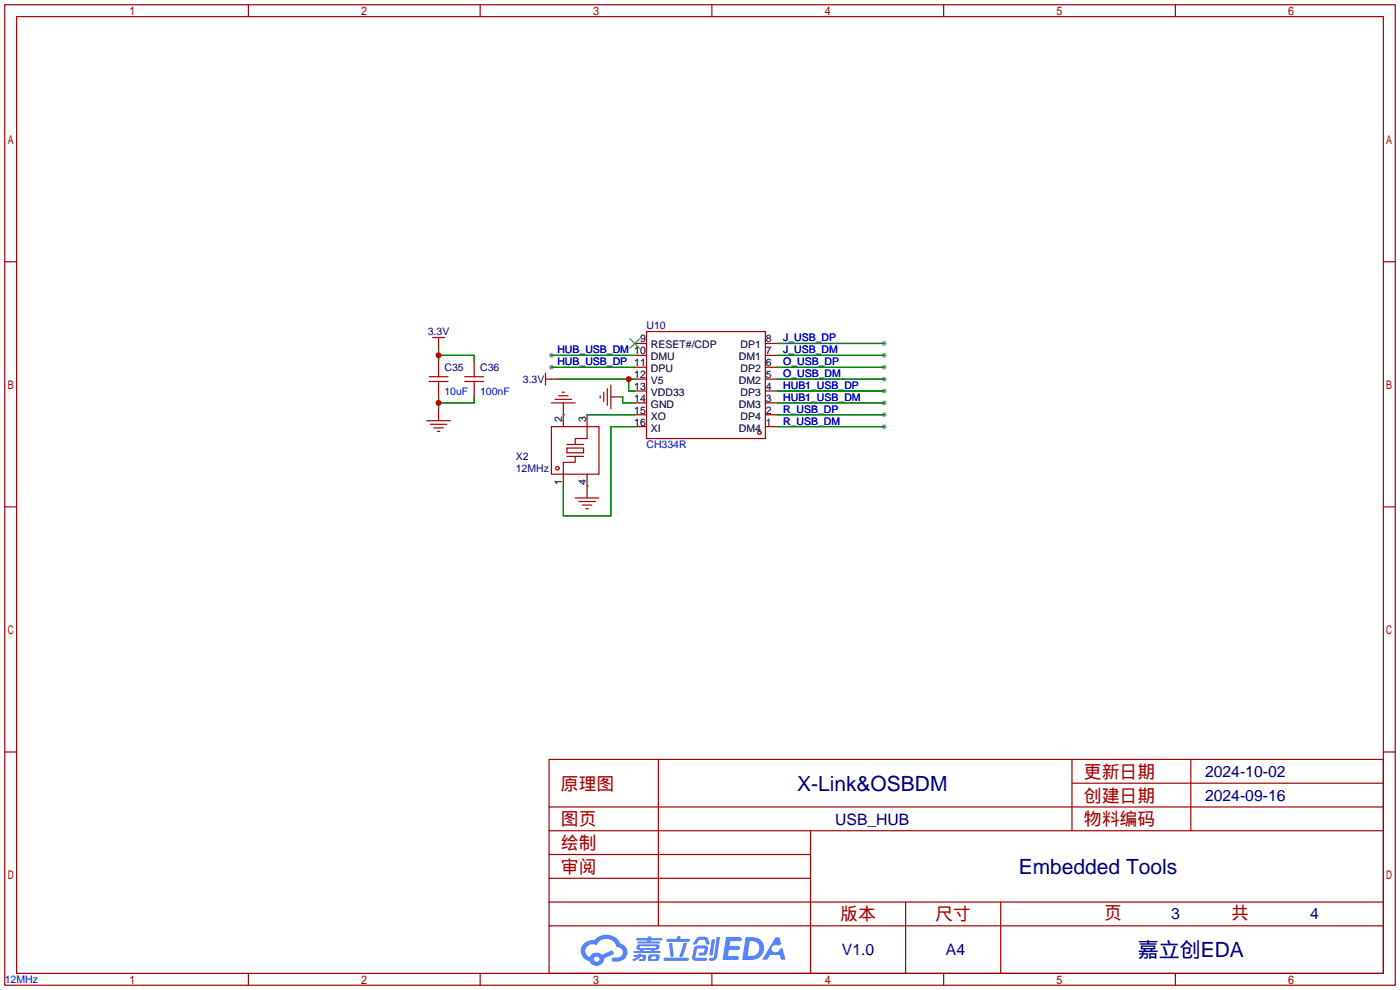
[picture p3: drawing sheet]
<svg xmlns="http://www.w3.org/2000/svg" width="299mm" height="212mm" viewBox="0 0 299 212" stroke-linecap="round" stroke-linejoin="round" font-family="sans-serif">
<g fill="#999">
<circle cx="189" cy="73.4" r=".51"/>
<circle cx="189" cy="75.9" r=".51"/>
<circle cx="189" cy="78.5" r=".51"/>
<circle cx="189" cy="81" r=".51"/>
<circle cx="189" cy="88.6" r=".51"/>
<circle cx="189" cy="91.2" r=".51"/>
<circle cx="189" cy="86.1" r=".51"/>
<circle cx="189" cy="83.6" r=".51"/>
<circle cx="117.9" cy="75.9" r=".51"/>
<circle cx="117.9" cy="78.5" r=".51"/>
</g>
<g fill="none" stroke="#a10000" stroke-width=".25">
<path d="M1 1h297.2v209.6h-297.2zM3.6 3.6h292.1v204.4h-292.1zM53.1 1v2.6M102.6 1v2.6M152.1 1v2.6M201.7 1v2.6M251.2 1v2.6M1 55.9h2.6M295.7 55.9h2.5M1 108.3h2.6M295.7 108.3h2.5M1 160.7h2.6"/>
<path d="M117.3 162.3h178.4v45.7h-178.4zM117.3 177.5h178.4M117.3 172.5h178.4M140.7 162.3v35.6M173.2 177.5v30.5M229.1 162.3v15.2M229.1 167.4h66.6M254.5 162.3v15.2M295.7 160.7h2.5M117.3 182.6h55.9M117.3 197.9h178.4M117.3 192.8h178.4"/>
<path d="M117.3 187.7h55.9M193.5 192.8v15.2M213.9 192.8v15.2M53.1 208v2.6M102.6 208v2.6M152.1 208v2.6M201.7 208v2.6M251.2 208v2.6"/>
</g>
<g fill="#5487ff">
<path d="M155.2 200.3h2.6a.48 .48 0 0 1 .7 .4 .48 .48 0 0 1-.6 .4h-1.8l-.2 1.1h1.9a.43 .43 0 0 1 .4 .4 .43 .43 0 0 1-.5 .4h-1.9l-.2 1.3h1.7a.45 .45 0 0 1 .5 .2 .45 .45 0 0 1-.1 .6h-3.3z"/>
<path d="M165.7 200.3h.9l.4 1.5-.8 .3a.84 .84 0 0 0-1.2 .3 .84 .84 0 0 0 .4 1.1 .84 .84 0 0 0 1.1-.4l.1-.2 .6-.3 .7 2.5h-1l-.2-1h-2.1l-.6 1h-1.1z"/>
<path d="M152.1 200.8h.7l-.5 3.1a.36 .36 0 0 1-.3 .3 .36 .36 0 0 1-.4-.3z"/>
<path d="M153.2 200.2h.7l-.6 4.3a1.13 1.13 0 0 1-1.8 .6l.2-.4h.7l.2-.2z"/>
<path d="M148.9 200.6l.6-.4h1a.77 .77 0 0 1 .9 .5l.3 1-.2 .2h-.5l-.3-.9-.2-.2-1 .1-.7 1-.6-.1-.1-.2z"/>
<path d="M148.4 202.4l.6-.3h1.7a.81 .81 0 0 1 .7 .5 .81 .81 0 0 1-.2 .8 .81 .81 0 0 1-.9 .8h-.7a.32 .32 0 0 1-.3-.3 .32 .32 0 0 1 .4-.3h.7l.2-.9-1.6 .1-.4 1.8 2.2 .1a.32 .32 0 0 1 .3 .4 .32 .32 0 0 1-.4 .2h-2.2l-.5-.3-.1-.5z"/>
<path d="M141.9 204.7h5a.33 .33 0 0 1 .3 .3 .33 .33 0 0 1-.3 .3h-4.9l-.2-.1z"/>
<path d="M146.1 201.5h.8l-.7 2a.98 .98 0 0 1-.7 1.1l-.3-.3z"/>
<path d="M143 201.6h.7l.3 2.5a.34 .34 0 0 1-.3 .4 .34 .34 0 0 1-.4-.3z"/>
<path d="M142.5 200.7h2.1l.3-.6h.6l-.1 .6h1.7a.32 .32 0 0 1 .4 .3 .32 .32 0 0 1-.4 .3h-4.5l-.2-.2z"/>
<path d="M135.5 204.1h.9l.1-.3h.6v.3h.8a.82 .82 0 0 1-.5 1.3h-.8v-.4l.7-.1 .1-.3a.68 .68 0 0 0-1 .4l-1.1 .4-.1-.4 .9-.5h-.7z"/>
<path d="M136 200.5h2.4l.1-.3h.7v.3h2.2l.2 .3-.2 .2h-2.3v.2h1.8l.2 .3-.2 .1h-4.5l-.1-.4h2l.1-.2h-2.3l-.1-.2z"/>
<path d="M159.4 200.3l-.8 4.9h1.7a2.5 2.5 0 0 0 3-2.5 2.5 2.5 0 0 0-3.1-2.4zM160.3 201.1a1.61 1.61 0 0 1 2 1.5 1.61 1.61 0 0 1-1.8 1.7h-.7z"/>
<path d="M136.2 202a.55 .55 0 0 0-.2 .8 .55 .55 0 0 0 .7 .2l.1 .3h-1.3v.3l5.4 .1 .3-.2-.2-.2h-1.2l.2-.3a.7 .7 0 0 0 .8-.3 .7 .7 0 0 0 0-.8l-4.2-.1zM136.8 202.3l3.3-.1 .1 .1-.2 .3h-3.2zM137.5 203h1.7l-.2 .3h-1.4z"/>
<path d="M138.6 204.2a1.05 1.05 0 0 0 0 1.2 2.91 2.91 0 0 0 2.2-.2 .98 .98 0 0 0 0-1.2h-1.6zM139.2 204.5l.9-.1 .1 .4-.2 .2-.8-.1z"/>
<path d="M124.9 201.6a2.23 2.23 0 0 0-.7 2.3 2.23 2.23 0 0 0 1.8 1.6 1.58 1.58 0 0 0 1.8 .9 1.58 1.58 0 0 0 1.3-1.5l2.2-1.1-.5-.7-2.1 1a1.65 1.65 0 0 0-2.7 .4 1.45 1.45 0 0 1-.8-1.9 1.45 1.45 0 0 1 2-.7l.3 .1a2.3 2.3 0 0 1 2.3-1.3 2.3 2.3 0 0 1 2 1.7 1.12 1.12 0 0 1 1.3 1 1.12 1.12 0 0 1-1.1 1.2h-.7a.45 .45 0 0 0-.6 .4 .45 .45 0 0 0 .5 .5 2.21 2.21 0 0 0 2.2-.5 2.21 2.21 0 0 0 .5-2.3 2.13 2.13 0 0 0-1.3-1.1 3.3 3.3 0 0 0-5.6-.7l-1.1 .1zM127 205a.57 .57 0 0 1 1.1 0 .57 .57 0 0 1-1.1 0z"/>
</g>
<g fill="none" stroke="#a10000" stroke-width=".25">
<path d="M92.5 72.1h2.5M93.7 72.1v1.3M93.7 79.8v.7M101.3 79.8v.7M116.6 79.8v2.5M138.2 70.9h25.4v22.8h-25.4zM91.2 89.9h5.1M91.7 81.5h4.1M91.7 80.5h4.1M91.9 90.7h3.6M92.7 91.4h2M93.5 92.2h.5"/>
<path d="M93.7 81.5v.8M99.3 81.5h4.1M99.3 80.5h4.1M101.3 81.5v.8M116.6 81h1.3M117.9 91.2h10.1v10.1h-10.1zM117.9 86.1h5M118.6 85.3h3.6M119.4 84.6h2M120.1 83.8h.5M121.2 95.8h3.5v1h-3.5zM121.2 97.5h3.5"/>
<path d="M121.2 95h3.5M122.9 97.5v1.3h-2.5v2.5M125.5 91.2v2.5h-2.6v1.3M128.3 84.6v.5M129 83.8v2.1M129.8 83.1v3.5M130.6 82.3v5.1M122.9 106.4h5.1M123.7 107.2h3.6M124.5 107.9h2M125.2 108.7h.5"/>
<circle cx="162.3" cy="92.5" r=".38"/>
<circle cx="119.1" cy="100.1" r=".38"/>
</g>
<g fill="none" stroke="#870000" stroke-width=".25">
<path d="M93.7 73.4v1.3M93.7 77.2v2.6M101.3 77.2v2.6M135.6 78.5h2.6M135.6 75.9h2.6M135.6 73.4h2.6M163.6 78.5h2.5M163.6 75.9h2.5M163.6 73.4h2.5M93.7 82.3v2.5M93.7 87.4v2.5M101.3 82.3v2.5"/>
<path d="M117.9 81h1.2M120.4 86.1v5.1M125.5 88.6v2.6M130.6 84.8h2.5M135.6 91.2h2.6M135.6 88.6h2.6M135.6 86.1h2.6M135.6 83.6h2.6M135.6 81h2.6M163.6 91.2h2.5M163.6 88.6h2.5M163.6 86.1h2.5"/>
<path d="M163.6 83.6h2.5M163.6 81h2.5M120.4 101.3v2.6M125.5 101.3v5.1"/>
</g>
<path d="M134.6 72.4l2.1 2M136.7 72.4l-2.1 2" fill="none" stroke="#3c3" stroke-width=".25"/>
<g fill="none" stroke="#008700" stroke-width=".25">
<path d="M93.7 74.7v2.5M93.7 75.9h7.6v1.3M117.9 75.9h17.7M117.9 78.5h17.7M166.1 75.9h22.9M166.1 73.4h22.9M166.1 78.5h22.9M93.7 84.8v2.6M101.3 84.8v1.3h-7.6M119.1 81h16.5M120.4 88.6h.1M125.5 88.6h10.1"/>
<path d="M133.1 84.8v1.3h2.5M134.4 81v2.6h1.2M135.6 91.2h-5v19h-10.2v-6.3M166.1 81h22.9M166.1 83.6h22.9M166.1 86.1h22.9M166.1 88.6h22.9M166.1 91.2h22.9M125.5 103.9h.1"/>
</g>
<g fill="#c00">
<circle cx="134.4" cy="81" r=".63"/>
<circle cx="93.7" cy="86.1" r=".63"/>
<circle cx="93.7" cy="75.9" r=".63"/>
</g>
<g font-size="4.5" fill="#000080">
<text x="170.4" y="169">X-Link&amp;OSBDM</text>
<text x="217.8" y="186.8">Embedded Tools</text>
<text x="243.2" y="204.6">嘉立创EDA</text>
</g>
<g font-size="3.8" fill="#a00000">
<text x="231.6" y="166.2">更新日期</text>
<text x="119.9" y="168.8">原理图</text>
<text x="231.6" y="171.3">创建日期</text>
<text x="119.9" y="176.4">图页</text>
<text x="231.6" y="176.4">物料编码</text>
<text x="119.9" y="181.5">绘制</text>
<text x="119.9" y="186.6">审阅</text>
<text x="179.6" y="196.7">版本</text>
<text x="199.9" y="196.7">尺寸</text>
<text x="236" y="196.5">页</text>
<text x="263.1" y="196.5">共</text>
</g>
<g font-size="3.4" fill="#000080">
<text x="257.6" y="166.1">2024-10-02</text>
<text x="257.6" y="171.2">2024-09-16</text>
<text x="178.5" y="176.2">USB_HUB</text>
<text x="250.3" y="196.3">3</text>
<text x="280" y="196.3">4</text>
<text x="179.9" y="204.2">V1.0</text>
<text x="202.2" y="204.2">A4</text>
</g>
<g font-size="2.2" fill="#000080">
<text x="91.4" y="71.7">3.3V</text>
<text x="138.2" y="70.4">U10</text>
<text x="95" y="79.3">C35</text>
<text x="102.6" y="79.3">C36</text>
<text x="111.7" y="81.8">3.3V</text>
<text x="110.2" y="100.9">12MHz</text>
<text x="110.2" y="98.4">X2</text>
</g>
<g font-size="2.2" fill="#00f">
<text x="119.1" y="75.5">HUB_USB_DM 10</text>
<text x="167.4" y="73">J_USB_DP</text>
<text x="167.4" y="75.5">J_USB_DM</text>
<text x="119.1" y="78">HUB_USB_DP 11</text>
<text x="167.4" y="78">O_USB_DP</text>
<text x="167.4" y="80.6">O_USB_DM</text>
<text x="167.4" y="83.1">HUB1_USB_DP</text>
<text x="95" y="84.4">10uF</text>
<text x="102.6" y="84.4">100nF</text>
<text x="167.4" y="88.2">R_USB_DP</text>
<text x="167.4" y="85.7">HUB1_USB_DM</text>
<text x="138.2" y="95.8">CH334R</text>
<text x="167.4" y="90.7">R_USB_DM</text>
<text x="1" y="210.1">12MHz</text>
</g>
<g font-size="2.2">
<text x="136.8" y="73.2">9</text>
<text x="139.1" y="74.5">RESET#/CDP</text>
<text x="139.1" y="77">DMU</text>
<text x="157.9" y="77">DM1</text>
<text x="158.3" y="74.5">DP1</text>
<text x="163.7" y="75.7">7</text>
<text x="163.7" y="73.2">8</text>
<text x="135.6" y="80.8">12</text>
<text x="135.6" y="83.4">13</text>
<text x="139.1" y="79.5">DPU</text>
<text x="139.1" y="82.1">V5</text>
<text x="157.9" y="82.1">DM2</text>
<text x="158.3" y="79.5">DP2</text>
<text x="163.7" y="83.4">4</text>
<text x="163.7" y="80.8">5</text>
<text x="163.7" y="78.3">6</text>
<text x="135.6" y="85.9">14</text>
<text x="135.6" y="88.4">15</text>
<text x="139.1" y="84.6">VDD33</text>
<text x="139.1" y="87.2">GND</text>
<text x="139.1" y="89.7">XO</text>
<text x="157.9" y="87.2">DM3</text>
<text x="158.3" y="89.7">DP4</text>
<text x="158.3" y="84.6">DP3</text>
<text x="163.7" y="88.4">2</text>
<text x="163.7" y="85.9">3</text>
<text x="120.2" y="90.2" transform="rotate(-90 120.2 90.2)">2</text>
<text x="125.3" y="90.2" transform="rotate(-90 125.3 90.2)">3</text>
<text x="135.6" y="91">16</text>
<text x="139.1" y="92.2">XI</text>
<text x="157.9" y="92.2">DM4</text>
<text x="163.7" y="91">1</text>
<text x="120.2" y="103.6" transform="rotate(-90 120.2 103.6)">1</text>
<text x="125.3" y="103.6" transform="rotate(-90 125.3 103.6)">4</text>
</g>
</svg>
